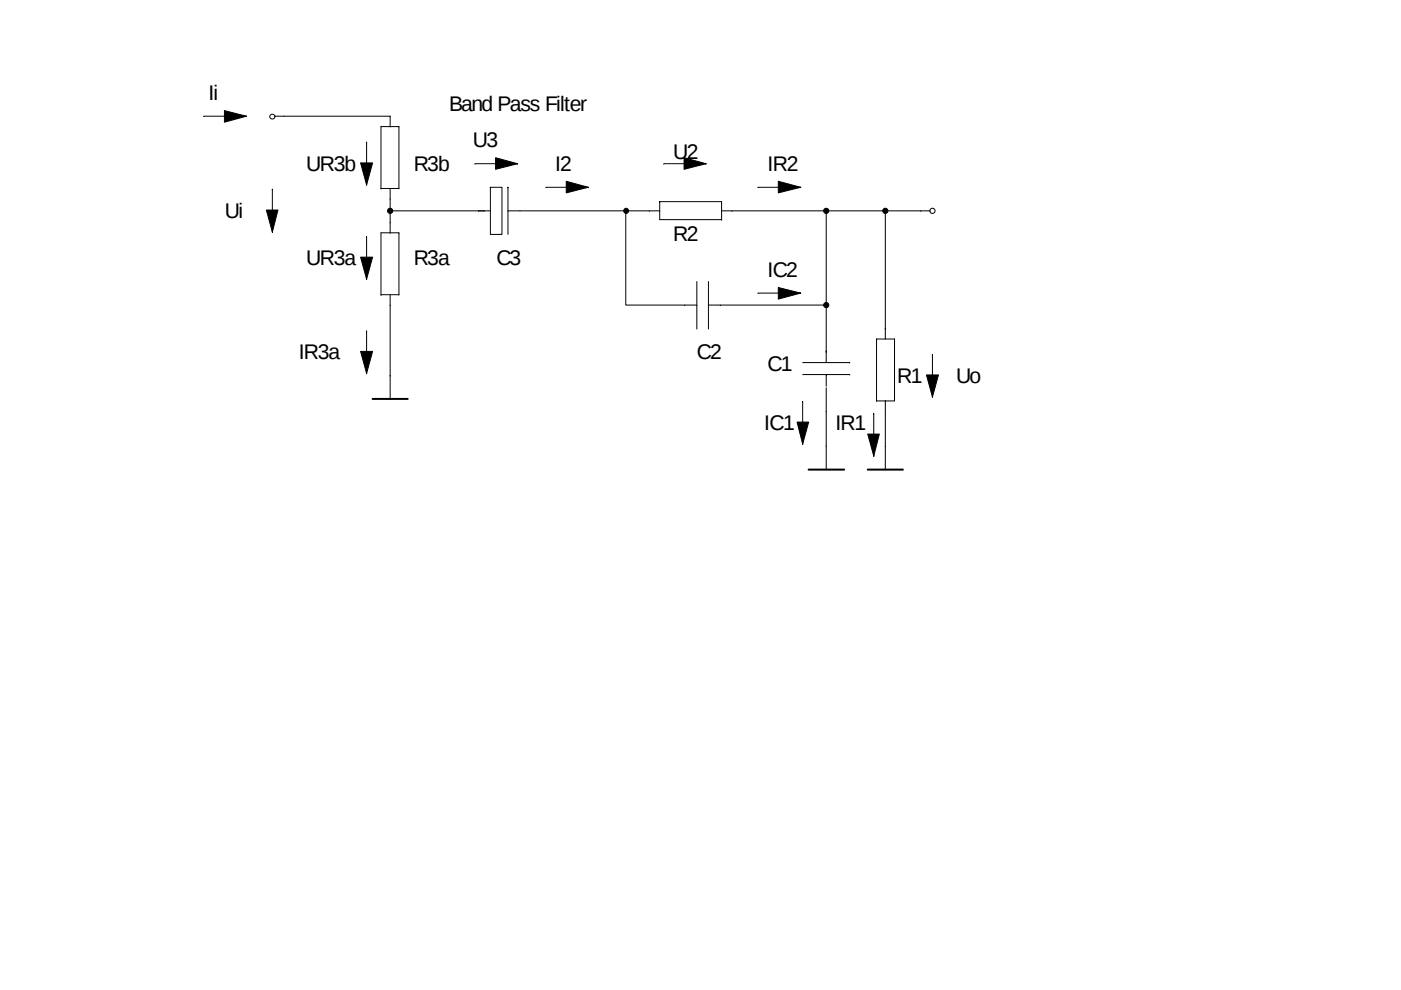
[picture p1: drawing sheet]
<svg xmlns="http://www.w3.org/2000/svg" width="297mm" height="210mm" viewBox="0 0 297 210" stroke-linecap="round" stroke-linejoin="round" font-family="sans-serif">
<g fill="none" stroke="#000" stroke-width=".21">
<path d="M43.2 24.7l9-.1-4.6-1.1v2.4l4.6-1.2M58.3 24.7h24.4M77.7 30.2v9l1.3-4.7h-2.5l1.2 4.8M82.7 24.6v2.3M82.7 40v9.4M84.6 26.9l-3.8-.1v13.2h3.8M84.6 26.8v13.2M100.7 34.8l9-.1-4.6-1.3v2.5l4.6-1.1M104 39.7h2.4v10h-2.4zM107.7 39.8v9.9M115.7 39.8l9-.1-4.6-1.3v2.5l4.6-1.1M140.7 34.8l9-.1-4.7-1.3v2.5l4.7-1.1"/>
<path d="M160.7 39.8l9.1-.1-4.8-1.3v2.5l4.8-1.1M57.7 40.2v9l1.2-4.7h-2.4l1.2 4.8M77.7 50.3v8.9l1.3-4.7h-2.5l1.2 4.8M82.7 44.7l20 .1M84.6 49.4h-3.8v13.2l3.8-.1M84.6 49.4v13.2M104 44.7l-2.6 .1M107.7 44.8h30M132.7 44.7v20l12.5 .1M137.7 44.7l2.2 .1M139.9 42.8h13.1M147.7 59.7v10.1"/>
<path d="M150.2 59.7v10.1M153 44.7l2.2 .1M153 42.8v3.9l-13.1-.1v-3.8M155.2 44.7h32.5v27.2M175.2 44.7v30.1M187.7 44.7l7.5 .1M195.2 44.7l2 .1M77.7 70.3v8.9l1.3-4.7h-2.5l1.2 4.7M82.7 62.5v22.2M145.2 64.7l2.5 .1M150.2 64.7h25M160.7 62.2l9.1-.1-4.8-1.1v2.4l4.8-1.2"/>
<path d="M170.2 79.4l10 .1M170.2 76.9l10 .1M175.2 79.5v2.4M175.2 74.5v2.4M185.8 71.9h3.9v13.1l-3.9 .1M185.8 72v13M197.7 75.3v8.9l1.3-4.7h-2.6l1.3 4.7M170.2 85.3v8.8l1.2-4.6h-2.4l1.2 4.7M175.2 82.2v17.5M185.3 87.8v8.9l1.1-4.7h-2.4l1.3 4.8M187.7 85.1v14.6"/>
<circle cx="57.8" cy="24.7" r=".53"/>
<circle cx="82.7" cy="44.7" r=".55"/>
<circle cx="132.7" cy="44.7" r=".53"/>
<circle cx="175.2" cy="44.7" r=".55"/>
<circle cx="187.7" cy="44.7" r=".55"/>
<circle cx="197.7" cy="44.7" r=".55"/>
<circle cx="175.2" cy="64.7" r=".55"/>
</g>
<g fill="#000">
<circle cx="82.7" cy="44.7" r=".55"/>
<circle cx="132.7" cy="44.7" r=".53"/>
<circle cx="175.2" cy="44.7" r=".55"/>
<circle cx="187.7" cy="44.7" r=".55"/>
<circle cx="175.2" cy="64.7" r=".55"/>
</g>
<path d="M79 84.6h7.4M171.4 99.6h7.6M184 99.6h7.4" fill="none" stroke="#000" stroke-width=".42"/>
<g fill="#000">
<path d="M47.6 23.5l4.6 1.1-4.6 1.3z" fill-rule="evenodd"/>
<path d="M76.5 34.5h2.5l-1.3 4.7z" fill-rule="evenodd"/>
<path d="M105.1 33.4l4.6 1.3-4.6 1.2z" fill-rule="evenodd"/>
<path d="M120.1 38.4l4.6 1.3-4.6 1.2z" fill-rule="evenodd"/>
<path d="M145 33.4l4.7 1.3-4.7 1.2z" fill-rule="evenodd"/>
<path d="M165 38.4l4.8 1.3-4.8 1.2z" fill-rule="evenodd"/>
<path d="M56.5 44.5h2.4l-1.2 4.7z" fill-rule="evenodd"/>
<path d="M76.5 54.5h2.5l-1.3 4.7z" fill-rule="evenodd"/>
<path d="M76.5 74.5h2.5l-1.3 4.7z" fill-rule="evenodd"/>
<path d="M165 61l4.8 1.1-4.8 1.3z" fill-rule="evenodd"/>
<path d="M169 89.5h2.4l-1.2 4.6z" fill-rule="evenodd"/>
<path d="M184 92h2.4l-1.1 4.7z" fill-rule="evenodd"/>
<path d="M196.4 79.5h2.6l-1.3 4.7z" fill-rule="evenodd"/>
</g>
<g font-size="4.5">
<text x="44.2" y="21.2">Ii</text>
<text x="95.3" y="23.6">Band Pass Filter</text>
<text x="100.2" y="31.2">U3</text>
<text x="142.7" y="33.7">U</text>
<text x="145.6" y="33.7">2</text>
<text x="64.9" y="36.2">UR3b</text>
<text x="87.7" y="36.2">R3b</text>
<text x="117.7" y="36.2">I2</text>
<text x="162.7" y="36.2">IR2</text>
<text x="47.7" y="46.1">Ui</text>
<text x="142.7" y="51.1">R2</text>
<text x="64.9" y="56.1">UR3a</text>
<text x="87.7" y="56.1">R3a</text>
<text x="105.2" y="56.1">C3</text>
<text x="162.7" y="58.7">IC2</text>
<text x="63.3" y="76.2">IR3a</text>
<text x="147.7" y="76.2">C2</text>
<text x="162.7" y="78.7">C1</text>
<text x="190.2" y="81.2">R1</text>
<text x="202.7" y="81.2">Uo</text>
<text x="162.1" y="91.2">IC1</text>
<text x="177.1" y="91.2">IR1</text>
</g>
</svg>
